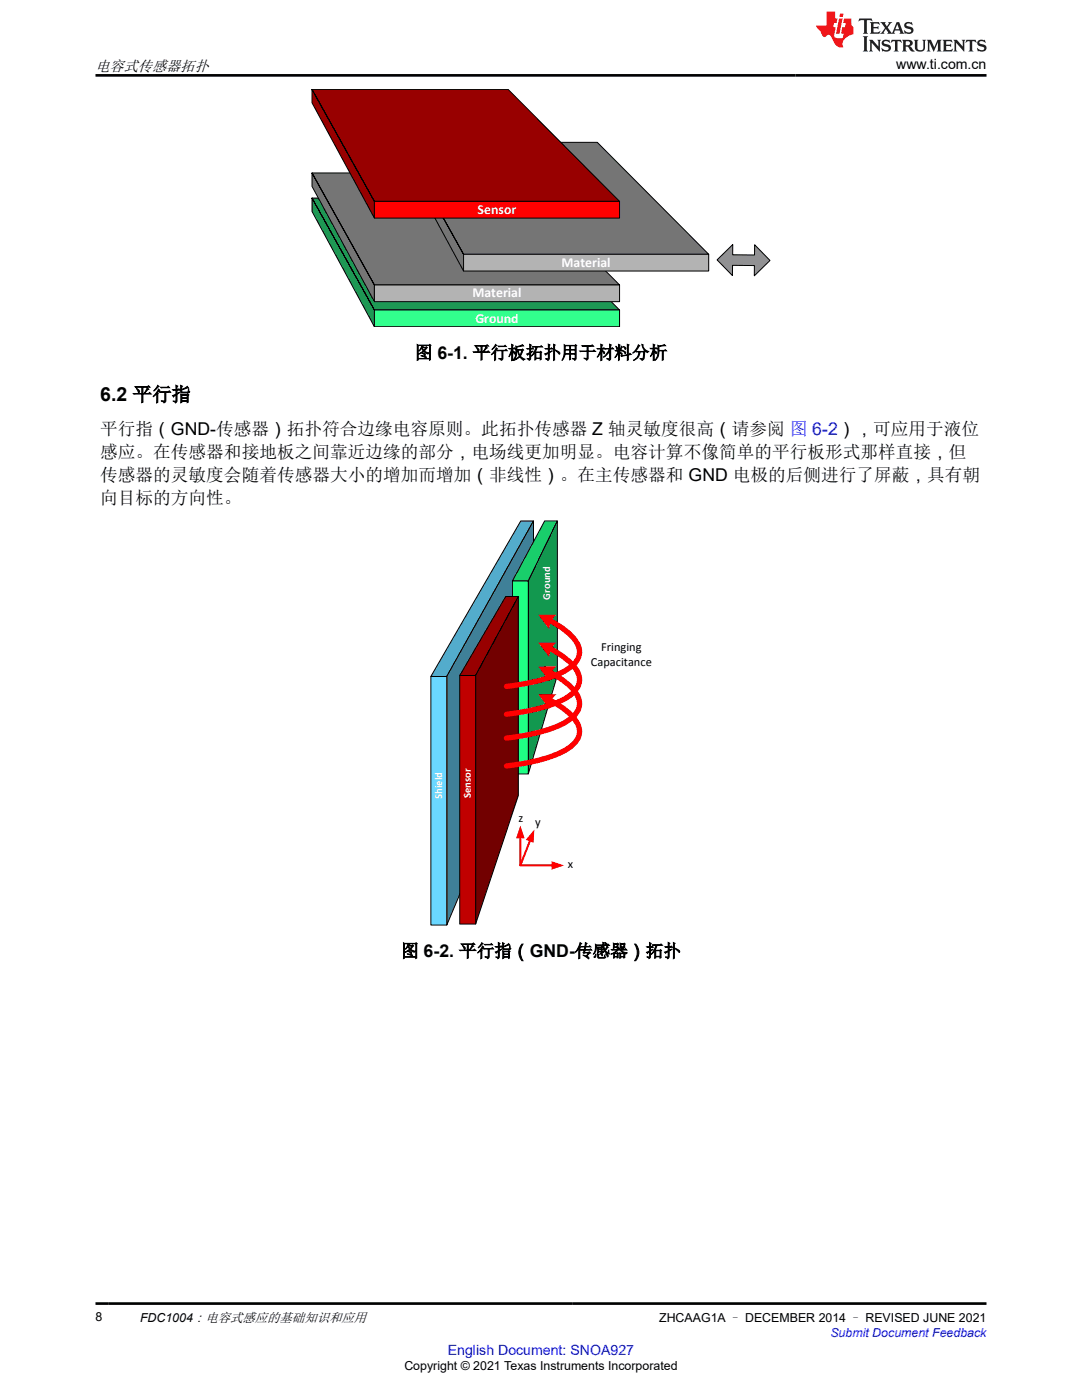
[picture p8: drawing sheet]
<svg xmlns="http://www.w3.org/2000/svg" width="216mm" height="279mm" viewBox="0 0 216 279" stroke-linecap="round" stroke-linejoin="round" font-family="sans-serif">
<path d="M62.3 39.5v2.7l12.4 23v-3.3zM62.3 39.5h39.1l22.2 22.4h-48.9z" fill-rule="evenodd" fill="#1e9854"/>
<path d="M62.3 39.5l12.4 22.4v3.3l-12.4-23zM62.3 39.5h39.1l22.2 22.4h-48.9z" fill="none" stroke="#000" stroke-width=".2"/>
<path d="M74.7 61.9h48.9v3.3h-48.9z" fill-rule="evenodd" fill="#32ff8d"/>
<path d="M74.7 61.9h48.9v3.3h-48.9z" fill="none" stroke="#000" stroke-width=".2"/>
<path d="M62.3 34.5v2.7l12.4 23v-3.3zM62.3 34.5h39.1l22.2 22.4h-48.9z" fill-rule="evenodd" fill="#757575"/>
<path d="M62.3 34.5l12.4 22.4v3.3l-12.4-23zM62.3 34.5h39.1l22.2 22.4h-48.9z" fill="none" stroke="#000" stroke-width=".2"/>
<path d="M74.7 56.9h48.9v3.3h-48.9z" fill-rule="evenodd" fill="#b3b3b3"/>
<path d="M74.7 56.9h48.9v3.3h-48.9z" fill="none" stroke="#000" stroke-width=".2"/>
<path d="M80 28.4v2.7l12.5 23v-3.3zM80 28.4h39.2l22.2 22.4h-48.9z" fill-rule="evenodd" fill="#757575"/>
<path d="M80 28.4l12.5 22.4v3.3l-12.5-23zM80 28.4h39.2l22.2 22.4h-48.9z" fill="none" stroke="#000" stroke-width=".2"/>
<path d="M92.5 50.8h48.9v3.3h-48.9z" fill-rule="evenodd" fill="#b3b3b3"/>
<path d="M92.5 50.8h48.9v3.3h-48.9z" fill="none" stroke="#000" stroke-width=".2"/>
<path d="M62.3 17.8v2.7l12.4 23v-3.3zM62.3 17.8h39.1l22.2 22.4h-48.9z" fill-rule="evenodd" fill="#980000"/>
<path d="M62.3 17.8l12.4 22.4v3.3l-12.4-23zM62.3 17.8h39.1l22.2 22.4h-48.9z" fill="none" stroke="#000" stroke-width=".2"/>
<path d="M74.7 40.2h48.9v3.3h-48.9z" fill-rule="evenodd" fill="#f00"/>
<path d="M74.7 40.2h48.9v3.3h-48.9z" fill="none" stroke="#000" stroke-width=".2"/>
<path d="M143.1 51.9l3.1-3.1v2l4.4 .1v-2.1l3 3.2-3.1 3v-2h-4.3l-.1 2z" fill-rule="evenodd" fill="#919191"/>
<path d="M143.1 51.9l3.1-3.1v2l4.4 .1v-2.1l3 3.2-3.1 3v-2h-4.3l-.1 2z" fill="none" stroke="#000" stroke-width=".2"/>
<path d="M103.9 104h2.6l-17.4 31h-3.1z" fill-rule="evenodd" fill="#53accc"/>
<path d="M103.9 104h2.6l-17.4 31h-3.1z" fill="none" stroke="#000" stroke-width=".2"/>
<path d="M106.5 104v39.7l-17.4 40.9v-49.6z" fill-rule="evenodd" fill="#3f8098"/>
<path d="M106.5 104v39.7l-17.4 40.9v-49.6z" fill="none" stroke="#000" stroke-width=".2"/>
<path d="M86 135h3.1v49.6h-3.1z" fill-rule="evenodd" fill="#6ad7ff"/>
<path d="M86 135h3.1v49.6h-3.1z" fill="none" stroke="#000" stroke-width=".2"/>
<path d="M108.7 104h2.5l-5.8 12h-3.2z" fill-rule="evenodd" fill="#18cc6a"/>
<path d="M108.7 104h2.5l-5.8 12h-3.2z" fill="none" stroke="#000" stroke-width=".2"/>
<path d="M111.2 104v30.8l-5.8 19.7v-38.5z" fill-rule="evenodd" fill="#12984f"/>
<path d="M111.2 104v30.8l-5.8 19.7v-38.5z" fill="none" stroke="#000" stroke-width=".2"/>
<path d="M102.2 116h3.2v38.5h-3.2z" fill-rule="evenodd" fill="#1fff84"/>
<path d="M102.2 116h3.2v38.5h-3.2z" fill="none" stroke="#000" stroke-width=".2"/>
<path d="M100.9 119.1h2.5l-8.5 15.7h-3.2z" fill-rule="evenodd" fill="#980000"/>
<path d="M100.9 119.1h2.5l-8.5 15.7h-3.2z" fill="none" stroke="#000" stroke-width=".2"/>
<path d="M103.4 119.1v39.6l-8.5 25.7v-49.6z" fill-rule="evenodd" fill="#720000"/>
<path d="M103.4 119.1v39.6l-8.5 25.7v-49.6z" fill="none" stroke="#000" stroke-width=".2"/>
<path d="M91.7 134.8h3.2v49.6h-3.2z" fill-rule="evenodd" fill="#c00000"/>
<path d="M91.7 134.8h3.2v49.6h-3.2z" fill="none" stroke="#000" stroke-width=".2"/>
<path d="M109.6 123.8a14 14 0 0 1 5.6 4.6 3.6 3.6 0 0 1-1.6 4.9 24.8 24.8 0 0 1-10.1 3.3l-2.4 .4" fill="none" stroke="#f00" stroke-width="1.1"/>
<path d="M107.4 122.7h3.6a3.6 3.6 0 0 0-1.4 2.9z" fill-rule="evenodd" fill="#f00"/>
<path d="M109.6 129.3a14 14 0 0 1 5.6 4.7 3.6 3.6 0 0 1-1.6 4.9 24.8 24.8 0 0 1-10.1 3.3l-2.4 .3" fill="none" stroke="#f00" stroke-width="1.1"/>
<path d="M107.4 128.3l3.6-.1a3.6 3.6 0 0 0-1.4 3z" fill-rule="evenodd" fill="#f00"/>
<path d="M109.6 139.7a14 14 0 0 1 5.6 4.6 3.6 3.6 0 0 1-1.6 4.9 24.8 24.8 0 0 1-10.1 3.3l-2.4 .4" fill="none" stroke="#f00" stroke-width="1.1"/>
<path d="M107.4 138.6l3.6-.1a3.6 3.6 0 0 0-1.4 3z" fill-rule="evenodd" fill="#f00"/>
<path d="M109.6 134.1a14 14 0 0 1 5.6 4.6 3.6 3.6 0 0 1-1.6 4.9 24.8 24.8 0 0 1-10.1 3.4l-2.4 .3" fill="none" stroke="#f00" stroke-width="1.1"/>
<path d="M107.4 133h3.6a3.6 3.6 0 0 0-1.4 2.9z" fill-rule="evenodd" fill="#f00"/>
<path d="M103.8 167.1v5.6h6.5" fill="none" stroke="#f00" stroke-width=".4"/>
<g fill="#f00">
<path d="M103.8 164.8l.9 2.5h-1.7z"/>
<path d="M110 171.9l2.6 .8-2.6 .8z"/>
</g>
<path d="M105.8 167.7l-2 5" fill="none" stroke="#f00" stroke-width=".4"/>
<path d="M106.6 165.6l-.1 2.6-1.6-.6z" fill="#f00"/>
<path d="M171.5 3.7l-.2 .6 .5-.3h.6v.2v2.2l-.2 .3h1l-.2-.3v-2.2v-.2h.5l.5 .3-.1-.6zM173.6 4.4l.2 .4v1.6l-.2 .3h1.9l.1-.6a1.08 1.08 0 0 1-1.3 .2v-.6h.6l.4 .1v-.6l-.4 .2h-.6v-.6l.2-.1a1 1 0 0 1 1 .3l-.1-.6zM175.7 4.4l.9 1.2-1 1.1h.9l-.2-.2 .5-.7 .4 .7-.2 .2h1.6l-.2-.2 .2-.4h.9l.1 .4-.1 .2h.9l-.2-.3-.8-2h-.5l-.9 2.2-.9-1.1 .9-1.1h-.8l.2 .2-.4 .7-.4-.7 .2-.2zM179 4.8l.4 1h-.7zM180.7 4.6a.65 .65 0 0 0-.2 .7 .65 .65 0 0 0 .6 .4l.6 .2 .1 .2a.79 .79 0 0 1-.7 .4 .79 .79 0 0 1-.7-.5l.1 .7 .2-.1a.93 .93 0 0 0 1.1 .1 .93 .93 0 0 0 .4-.9 1.46 1.46 0 0 0-1.2-.6l-.1-.4a1.09 1.09 0 0 1 1.2 .2l-.2-.6-.1 .1-.5-.1zM172.2 7.2l.2 .4v2.3l-.2 .4h1l-.2-.4v-2.3l.2-.4zM173.4 7.9l.2 .4v1.6l-.2 .4h.8l-.3-.4 .1-1.4 1.6 1.8v-2l.2-.4h-.7l.1 .3 .1 1.1-1.2-1.4zM176.2 8.1a.65 .65 0 0 0-.2 .7 .65 .65 0 0 0 .6 .4l.6 .2 .1 .3a.79 .79 0 0 1-.7 .3 .79 .79 0 0 1-.7-.5l.1 .8 .2-.1a.93 .93 0 0 0 1.1 0 .93 .93 0 0 0 .4-.9 1.46 1.46 0 0 0-1.2-.6l-.1-.4a1.09 1.09 0 0 1 1.2 .2l-.1-.6-.2 .1-.5-.1zM177.9 7.9l-.1 .7a.63 .63 0 0 1 .8-.4v1.7l-.3 .4h1l-.2-.4v-1.7a.66 .66 0 0 1 .8 .4l-.1-.7zM180 7.9l.2 .4v1.6l-.2 .4h1l-.2-.2-.1-.8 .5 .1 .1 .1a.79 .79 0 0 0 1.2 .7l-1-1a.61 .61 0 0 0 .6-.6 .61 .61 0 0 0-.5-.6zM180.8 8.3l.1-.1a.47 .47 0 0 1 .5 .1 .47 .47 0 0 1 .1 .5l-.1 .2h-.7zM182.3 7.9l.2 .3a2.27 2.27 0 0 0 .4 1.9 1.04 1.04 0 0 0 1.7-.6v-1.3l.2-.3h-.8l.2 .4v1.2a.6 .6 0 0 1-.6 .5 .6 .6 0 0 1-.6-.5v-1.2l.3-.4zM184.9 7.9l.2 .4v1.6l-.2 .4h.8l-.3-.4v-1.5l.9 1.9 .9-1.9v1.5l-.3 .4h1l-.2-.4v-1.6l.2-.4h-.8l-.7 1.6-.6-1.6zM188.1 7.9l.2 .4v1.6l-.2 .4h1.9l.1-.6a1.09 1.09 0 0 1-1.3 .1v-.6h.6l.4 .2v-.7l-.4 .2h-.6v-.5l.2-.2a1.01 1.01 0 0 1 1 .3l-.1-.6zM190.2 7.9l.3 .4v1.6l-.3 .4h.8l-.2-.4v-1.4l1.6 1.8v-2l.2-.4h-.7l.2 .3v1.1l-1.2-1.4zM192.8 7.9l-.1 .7a.63 .63 0 0 1 .8-.4v1.7l-.3 .4h1l-.2-.4v-1.7a.66 .66 0 0 1 .8 .4l-.1-.7zM195.2 8.1a.65 .65 0 0 0-.2 .7 .65 .65 0 0 0 .6 .4l.6 .2 .2 .3a.79 .79 0 0 1-.7 .3 .79 .79 0 0 1-.7-.5l.1 .8 .2-.1a.93 .93 0 0 0 1 0 .93 .93 0 0 0 .5-.9 1.46 1.46 0 0 0-1.3-.6v-.4a1.09 1.09 0 0 1 1.2 .2l-.2-.6-.2 .1-.5-.1z" fill="#231f20"/>
<path d="M164.9 2.3v2.8h-2l.1 .4 .8 .9a.95 .95 0 0 0 1 .9 .59 .59 0 0 1 .5-.3 .59 .59 0 0 1 .5 .3l.4 .8a1.59 1.59 0 0 0 2.1 1.3 1.61 1.61 0 0 1 1-2.2l1-.4-.1-1.4a1.59 1.59 0 0 1-.3-1.7h-1.5l-.2 .9h.6l-.2 .8h-.5l-.2 1v.3h.4l-.1 .9h-.7a.73 .73 0 0 1-1-.6l.3-1.6h-.5l.1-.8h.5l.2-.9h-.5v-1.4zM167.4 3.7l-.6 3h.7l.6-3zM167.6 2.7l-.1 .7h.7l.1-.7z" fill="#ed1c24"/>
<path d="M19 15h177.8M19 260.2h177.8" fill="none" stroke="#000" stroke-width=".53"/>
<text font-size="3.9" x="20" y="80">6.2 平行指</text>
<g font-size="3.5">
<text x="82.8" y="71.6">图 6-1. 平行板拓扑用于材料分析</text>
<text x="20" y="86.9">平行指（GND-传感器）拓扑符合边缘电容原则。此拓扑传感器 Z 轴灵敏度很高（请参阅 图 6-2），可应用于液位</text>
<text x="20" y="91.5">感应。在传感器和接地板之间靠近边缘的部分，电场线更加明显。电容计算不像简单的平行板形式那样直接，但</text>
<text x="20" y="96">传感器的灵敏度会随着传感器大小的增加而增加（非线性）。在主传感器和 GND 电极的后侧进行了屏蔽，具有朝</text>
<text x="20" y="100.6">向目标的方向性。</text>
<text x="80" y="191">图 6-2. 平行指（GND-传感器）拓扑</text>
</g>
<text font-size="3" x="19" y="14.1">电容式传感器拓扑</text>
<text font-size="2.8" x="178.8" y="13.8">www.ti.com.cn</text>
<g font-size="2.8" fill="#fff">
<text x="95.3" y="42.7">Sensor</text>
<text x="112.1" y="53.2">Material</text>
<text x="94.3" y="59.4">Material</text>
<text x="94.8" y="64.4">Ground</text>
</g>
<text font-size="2.8" fill="#00f" x="89.4" y="270.4">English Document: SNOA927</text>
<g font-size="2.5">
<text x="120" y="129.9">Fringing</text>
<text x="117.9" y="132.9">Capacitance</text>
<text x="103.4" y="164.1">z</text>
<text x="106.8" y="164.9">y</text>
<text x="113.3" y="173.3">x</text>
<text x="19" y="263.6">8</text>
<text x="27.9" y="263.8">FDC1004：电容式感应的基础知识和应用</text>
<text x="131.5" y="263.8">ZHCAAG1A – DECEMBER 2014 – REVISED JUNE 2021</text>
<text x="80.7" y="273.5">Copyright © 2021 Texas Instruments Incorporated</text>
</g>
<text font-size="2.5" fill="#00f" x="165.7" y="266.8">Submit Document Feedback</text>
<g font-size="2.1" fill="#fff">
<text x="109.8" y="119.7" transform="rotate(-90 109.8 119.7)">Ground</text>
<text x="88.2" y="159.4" transform="rotate(-90 88.2 159.4)">Shield</text>
<text x="93.9" y="159.3" transform="rotate(-90 93.9 159.3)">Sensor</text>
</g>
</svg>
